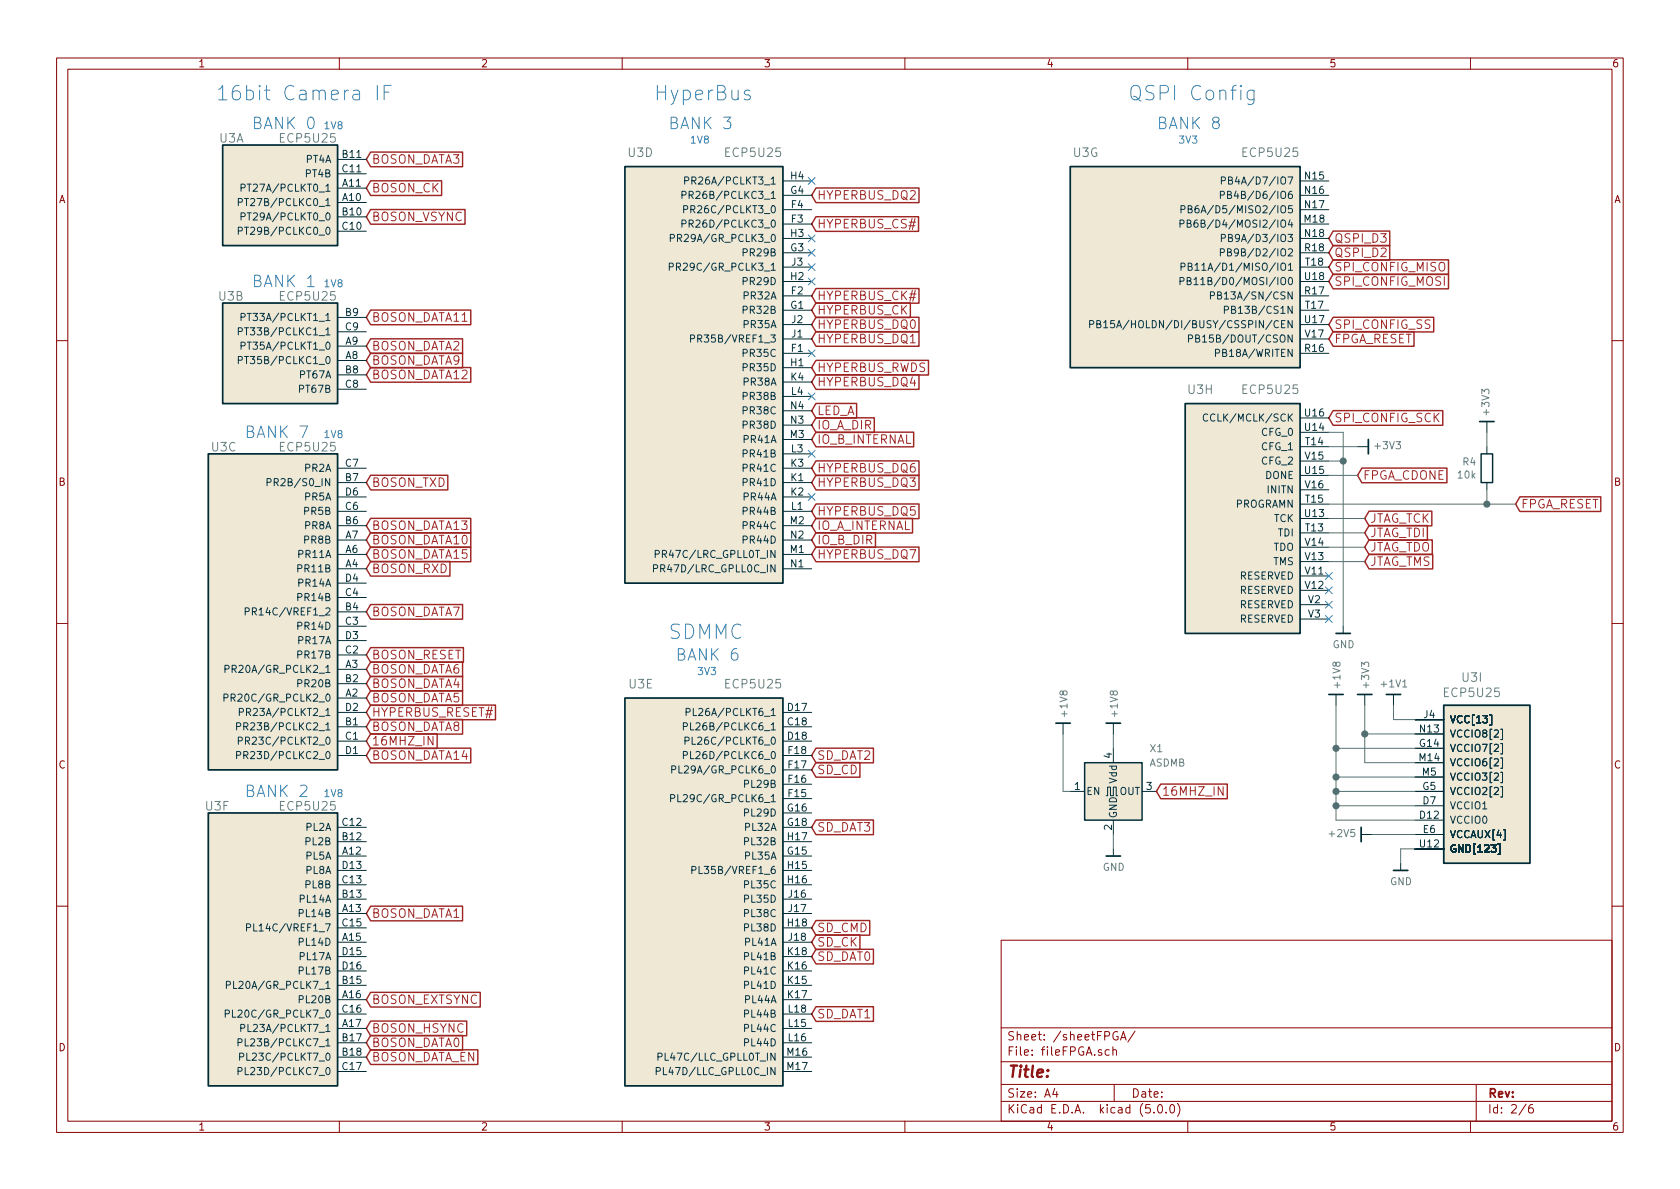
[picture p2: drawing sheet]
EESchema Schematic File Version 4
LIBS:bosonFrameGrabber-cache
EELAYER 26 0
EELAYER END
$Descr A4 11693 8268
encoding utf-8
Sheet 2 6
Title ""
Date ""
Rev ""
Comp ""
Comment1 ""
Comment2 ""
Comment3 ""
Comment4 ""
$EndDescr
Text GLabel 9450 3300 2    60   Input ~ 0
FPGA_CDONE
Text GLabel 5650 6650 2    60   Input ~ 0
SD_DAT0
Text GLabel 5650 7050 2    60   Input ~ 0
SD_DAT1
Text GLabel 5650 5250 2    60   Input ~ 0
SD_DAT2
Text GLabel 5650 5750 2    60   Input ~ 0
SD_DAT3
Text GLabel 5650 6450 2    60   Input ~ 0
SD_CMD
Text GLabel 5650 6550 2    60   Input ~ 0
SD_CK
Text GLabel 5650 5350 2    60   Input ~ 0
SD_CD
Text GLabel 5650 1550 2    60   Input ~ 0
HYPERBUS_CS#
Text GLabel 2550 4950 2    60   Input ~ 0
HYPERBUS_RESET#
Text GLabel 5650 2150 2    60   Input ~ 0
HYPERBUS_CK
Text GLabel 5650 2050 2    60   Input ~ 0
HYPERBUS_CK#
Text GLabel 5650 2250 2    60   Input ~ 0
HYPERBUS_DQ0
Text GLabel 5650 2350 2    60   Input ~ 0
HYPERBUS_DQ1
Text GLabel 5650 1350 2    60   Input ~ 0
HYPERBUS_DQ2
Text GLabel 5650 3350 2    60   Input ~ 0
HYPERBUS_DQ3
Text GLabel 5650 2650 2    60   Input ~ 0
HYPERBUS_DQ4
Text GLabel 5650 3550 2    60   Input ~ 0
HYPERBUS_DQ5
Text GLabel 5650 3250 2    60   Input ~ 0
HYPERBUS_DQ6
Text GLabel 5650 3850 2    60   Input ~ 0
HYPERBUS_DQ7
Text GLabel 2550 7250 2    60   Input ~ 0
BOSON_DATA0
Text GLabel 2550 6350 2    60   Input ~ 0
BOSON_DATA1
Text GLabel 2550 2400 2    60   Input ~ 0
BOSON_DATA2
Text GLabel 2550 1100 2    60   Input ~ 0
BOSON_DATA3
Text GLabel 2550 4750 2    60   Input ~ 0
BOSON_DATA4
Text GLabel 2550 4850 2    60   Input ~ 0
BOSON_DATA5
Text GLabel 2550 4650 2    60   Input ~ 0
BOSON_DATA6
Text GLabel 2550 4250 2    60   Input ~ 0
BOSON_DATA7
Text GLabel 2550 5050 2    60   Input ~ 0
BOSON_DATA8
Text GLabel 2550 2500 2    60   Input ~ 0
BOSON_DATA9
Text GLabel 2550 3750 2    60   Input ~ 0
BOSON_DATA10
Text GLabel 2550 2200 2    60   Input ~ 0
BOSON_DATA11
Text GLabel 2550 2600 2    60   Input ~ 0
BOSON_DATA12
Text GLabel 2550 3650 2    60   Input ~ 0
BOSON_DATA13
Text GLabel 2550 5250 2    60   Input ~ 0
BOSON_DATA14
Text GLabel 2550 3850 2    60   Input ~ 0
BOSON_DATA15
Text GLabel 2550 7350 2    60   Input ~ 0
BOSON_DATA_EN
Text GLabel 2550 1300 2    60   Input ~ 0
BOSON_CK
Text GLabel 2550 1500 2    60   Input ~ 0
BOSON_VSYNC
Text GLabel 2550 7150 2    60   Input ~ 0
BOSON_HSYNC
Text GLabel 2550 3950 2    60   Input ~ 0
BOSON_RXD
Text GLabel 2550 3350 2    60   Input ~ 0
BOSON_TXD
Text GLabel 2550 4550 2    60   Input ~ 0
BOSON_RESET
Text GLabel 9250 2250 2    60   Input ~ 0
SPI_CONFIG_SS
Text GLabel 9250 2900 2    60   Input ~ 0
SPI_CONFIG_SCK
Text GLabel 9250 1850 2    60   Input ~ 0
SPI_CONFIG_MISO
Text GLabel 9250 1950 2    60   Input ~ 0
SPI_CONFIG_MOSI
$Comp
L bosonFrameGrabber:+2V5 #PWR051
U 1 1
P 9550 5800
F 0 "#PWR051" H 9550 5650 50  0001 C CNN
F 1 "+2V5" V 9554 5906 50  0000 L CNN
F 2 "" H 9550 5800 50  0001 C CNN
F 3 "" H 9550 5800 50  0001 C CNN
	1    9550 5800
	0    -1   -1   0   
$EndComp
$Comp
L bosonFrameGrabber:+3V3 #PWR052
U 1 1
P 9500 4900
F 0 "#PWR052" H 9500 4750 50  0001 C CNN
F 1 "+3V3" V 9504 5006 50  0000 L CNN
F 2 "" H 9500 4900 50  0001 C CNN
F 3 "" H 9500 4900 50  0001 C CNN
	1    9500 4900
	1    0    0    -1  
$EndComp
Text GLabel 9250 1750 2    60   Input ~ 0
QSPI_D2
Text GLabel 9250 1650 2    60   Input ~ 0
QSPI_D3
Text GLabel 10550 3500 2    60   Input ~ 0
FPGA_RESET
Text GLabel 5650 2850 2    60   Input ~ 0
LED_A
Text GLabel 5650 2950 2    60   Input ~ 0
IO_A_DIR
Text GLabel 5650 3650 2    60   Input ~ 0
IO_A_INTERNAL
Text GLabel 5650 3750 2    60   Input ~ 0
IO_B_DIR
Text GLabel 5650 3050 2    60   Input ~ 0
IO_B_INTERNAL
Text GLabel 2550 5150 2    60   Input ~ 0
16MHZ_IN
$Comp
L Oscillators:ASE-xxxMHz X1
U 1 1
P 7750 5500
F 0 "X1" H 8000 5800 50  0000 L CNN
F 1 "ASDMB" H 8000 5700 50  0000 L CNN
F 2 "Oscillators:Oscillator_SMD_SeikoEpson_SG210-4pin_2.5x2.0mm" H 8450 5150 50  0001 C CNN
F 3 "http://www.abracon.com/Oscillators/ASV.pdf" H 7650 5500 50  0001 C CNN
F 4 "SIT8008BI-71-18E-24.000000G" H 0   0   50  0001 C CNN "PN"
F 5 "1473-30509-1-ND" H 0   0   50  0001 C CNN "SN-DK"
	1    7750 5500
	1    0    0    -1  
$EndComp
Wire Wire Line
	7450 5500 7400 5500
Wire Wire Line
	7400 5500 7400 5100
Wire Wire Line
	7750 5200 7750 5100
$Comp
L bosonFrameGrabber:GND #PWR055
U 1 1
P 7750 5900
F 0 "#PWR055" H 7750 5650 50  0001 C CNN
F 1 "GND" H 7753 5774 50  0000 C CNN
F 2 "" H 7650 5550 50  0001 C CNN
F 3 "" H 7750 5900 50  0001 C CNN
	1    7750 5900
	1    0    0    -1  
$EndComp
Wire Wire Line
	7750 5900 7750 5800
Text GLabel 8050 5500 2    60   Input ~ 0
16MHZ_IN
$Comp
L device:R R4
U 1 1
P 10350 3250
F 0 "R4" H 10420 3296 50  0000 L CNN
F 1 "10k" H 10420 3205 50  0000 L CNN
F 2 "Resistors_SMD:R_0402" V 10280 3250 50  0001 C CNN
F 3 "" H 10350 3250 50  0001 C CNN
F 4 "P10KDECT-ND" H 0   0   50  0001 C CNN "SN-DK"
F 5 "ERA-2AED103X" H 0   0   50  0001 C CNN "PN"
	1    10350 3250
	-1   0    0    -1  
$EndComp
Wire Wire Line
	10550 3500 10350 3500
Wire Wire Line
	10350 3400 10350 3500
Connection ~ 10350 3500
$Comp
L bosonFrameGrabber:+3V3 #PWR059
U 1 1
P 10350 3000
F 0 "#PWR059" H 10350 2850 50  0001 C CNN
F 1 "+3V3" V 10354 3106 50  0000 L CNN
F 2 "" H 10350 3000 50  0001 C CNN
F 3 "" H 10350 3000 50  0001 C CNN
	1    10350 3000
	-1   0    0    -1  
$EndComp
Wire Wire Line
	10350 3100 10350 3000
$Comp
L bosonFrameGrabber:ECP5U25 U3
U 1 1
P 2550 1100
F 0 "U3" H 3400 1250 60  0000 L CNN
F 1 "ECP5U25" H 2750 1250 60  0000 L CNN
F 2 "" H 2550 1100 50  0001 C CNN
F 3 "" H 2550 1100 50  0001 C CNN
F 4 "LFE5UM-25F-6MG285C " H 0   0   50  0001 C CNN "PN"
F 5 " LFE5UM-25F-6MG285C-ND " H 0   0   50  0001 C CNN "SN-DK"
	1    2550 1100
	-1   0    0    -1  
$EndComp
$Comp
L bosonFrameGrabber:ECP5U25 U3
U 2 1
P 2550 2200
F 0 "U3" H 3400 2350 60  0000 L CNN
F 1 "ECP5U25" H 2750 2350 60  0000 L CNN
F 2 "" H 2550 2200 50  0001 C CNN
F 3 "" H 2550 2200 50  0001 C CNN
F 4 "LFE5UM-25F-6MG285C " H 0   0   50  0001 C CNN "PN"
F 5 " LFE5UM-25F-6MG285C-ND " H 0   0   50  0001 C CNN "SN-DK"
	2    2550 2200
	-1   0    0    -1  
$EndComp
$Comp
L bosonFrameGrabber:ECP5U25 U3
U 3 1
P 2550 3250
F 0 "U3" H 3450 3400 60  0000 L CNN
F 1 "ECP5U25" H 2750 3400 60  0000 L CNN
F 2 "" H 2550 3250 50  0001 C CNN
F 3 "" H 2550 3250 50  0001 C CNN
F 4 "LFE5UM-25F-6MG285C " H 0   0   50  0001 C CNN "PN"
F 5 " LFE5UM-25F-6MG285C-ND " H 0   0   50  0001 C CNN "SN-DK"
	3    2550 3250
	-1   0    0    -1  
$EndComp
$Comp
L bosonFrameGrabber:ECP5U25 U3
U 4 1
P 5650 1250
F 0 "U3" H 6750 1450 60  0000 L CNN
F 1 "ECP5U25" H 5850 1450 60  0000 L CNN
F 2 "" H 5650 1250 50  0001 C CNN
F 3 "" H 5650 1250 50  0001 C CNN
F 4 "LFE5UM-25F-6MG285C " H 0   0   50  0001 C CNN "PN"
F 5 " LFE5UM-25F-6MG285C-ND " H 0   0   50  0001 C CNN "SN-DK"
	4    5650 1250
	-1   0    0    -1  
$EndComp
$Comp
L bosonFrameGrabber:ECP5U25 U3
U 5 1
P 5650 4950
F 0 "U3" H 6750 5150 60  0000 L CNN
F 1 "ECP5U25" H 5850 5150 60  0000 L CNN
F 2 "" H 5650 4950 50  0001 C CNN
F 3 "" H 5650 4950 50  0001 C CNN
F 4 "LFE5UM-25F-6MG285C " H 0   0   50  0001 C CNN "PN"
F 5 " LFE5UM-25F-6MG285C-ND " H 0   0   50  0001 C CNN "SN-DK"
	5    5650 4950
	-1   0    0    -1  
$EndComp
$Comp
L bosonFrameGrabber:ECP5U25 U3
U 6 1
P 2550 5750
F 0 "U3" H 3500 5900 60  0000 L CNN
F 1 "ECP5U25" H 2750 5900 60  0000 L CNN
F 2 "" H 2550 5750 50  0001 C CNN
F 3 "" H 2550 5750 50  0001 C CNN
F 4 "LFE5UM-25F-6MG285C " H 0   0   50  0001 C CNN "PN"
F 5 " LFE5UM-25F-6MG285C-ND " H 0   0   50  0001 C CNN "SN-DK"
	6    2550 5750
	-1   0    0    -1  
$EndComp
$Comp
L bosonFrameGrabber:ECP5U25 U3
U 7 1
P 9250 1250
F 0 "U3" H 10850 1450 60  0000 L CNN
F 1 "ECP5U25" H 9450 1450 60  0000 L CNN
F 2 "" H 9250 1250 50  0001 C CNN
F 3 "" H 9250 1250 50  0001 C CNN
F 4 "LFE5UM-25F-6MG285C " H 0   0   50  0001 C CNN "PN"
F 5 " LFE5UM-25F-6MG285C-ND " H 0   0   50  0001 C CNN "SN-DK"
	7    9250 1250
	-1   0    0    -1  
$EndComp
$Comp
L bosonFrameGrabber:ECP5U25 U3
U 8 1
P 9250 2900
F 0 "U3" H 10050 3100 60  0000 L CNN
F 1 "ECP5U25" H 9450 3100 60  0000 L CNN
F 2 "" H 9250 2900 50  0001 C CNN
F 3 "" H 9250 2900 50  0001 C CNN
F 4 "LFE5UM-25F-6MG285C " H 0   0   50  0001 C CNN "PN"
F 5 " LFE5UM-25F-6MG285C-ND " H 0   0   50  0001 C CNN "SN-DK"
	8    9250 2900
	-1   0    0    -1  
$EndComp
$Comp
L bosonFrameGrabber:ECP5U25 U3
U 9 1
P 9850 5900
F 0 "U3" H 10245 4710 60  0000 C CNN
F 1 "ECP5U25" H 10245 4816 60  0000 C CNN
F 2 "" H 9850 5900 50  0001 C CNN
F 3 "" H 9850 5900 50  0001 C CNN
F 4 "LFE5UM-25F-6MG285C " H 0   0   50  0001 C CNN "PN"
F 5 " LFE5UM-25F-6MG285C-ND " H 0   0   50  0001 C CNN "SN-DK"
	9    9850 5900
	1    0    0    1   
$EndComp
$Comp
L bosonFrameGrabber:GND #PWR0101
U 1 1
P 9750 6000
F 0 "#PWR0101" H 9750 5750 50  0001 C CNN
F 1 "GND" H 9753 5874 50  0000 C CNN
F 2 "" H 9650 5650 50  0001 C CNN
F 3 "" H 9750 6000 50  0001 C CNN
	1    9750 6000
	1    0    0    -1  
$EndComp
Wire Wire Line
	9750 6000 9750 5900
Wire Wire Line
	9750 5900 9850 5900
Text GLabel 5650 2550 2    60   Input ~ 0
HYPERBUS_RWDS
Text Notes 4650 900  0    80   ~ 0
BANK 3
Text Notes 4800 1000 0    50   ~ 0
1V8
NoConn ~ 5650 1250
NoConn ~ 5650 1650
NoConn ~ 5650 1750
NoConn ~ 5650 1850
NoConn ~ 5650 1950
NoConn ~ 5650 2450
NoConn ~ 5650 2750
NoConn ~ 5650 3150
NoConn ~ 5650 3450
$Comp
L bosonFrameGrabber:+1V8 #PWR0102
U 1 1
P 9300 4900
F 0 "#PWR0102" H 9300 4750 50  0001 C CNN
F 1 "+1V8" V 9304 5006 50  0000 L CNN
F 2 "" H 9300 4900 50  0001 C CNN
F 3 "" H 9300 4900 50  0001 C CNN
	1    9300 4900
	1    0    0    -1  
$EndComp
Wire Wire Line
	9850 5400 9300 5400
Wire Wire Line
	9300 5400 9300 5200
Wire Wire Line
	9550 5800 9850 5800
Wire Wire Line
	9850 5100 9500 5100
Wire Wire Line
	9500 4900 9500 5100
$Comp
L bosonFrameGrabber:+1V1 #PWR0103
U 1 1
P 9700 4900
F 0 "#PWR0103" H 9700 4750 50  0001 C CNN
F 1 "+1V1" H 9703 5051 50  0000 C CNN
F 2 "" H 9700 4900 50  0001 C CNN
F 3 "" H 9700 4900 50  0001 C CNN
	1    9700 4900
	1    0    0    -1  
$EndComp
Wire Wire Line
	9700 4900 9700 5000
Wire Wire Line
	9700 5000 9850 5000
$Comp
L bosonFrameGrabber:GND #PWR0104
U 1 1
P 9350 4350
F 0 "#PWR0104" H 9350 4100 50  0001 C CNN
F 1 "GND" H 9353 4224 50  0000 C CNN
F 2 "" H 9250 4000 50  0001 C CNN
F 3 "" H 9350 4350 50  0001 C CNN
	1    9350 4350
	1    0    0    -1  
$EndComp
Wire Wire Line
	9250 3200 9350 3200
Wire Wire Line
	9350 3200 9350 4350
Wire Wire Line
	9250 3000 9350 3000
Wire Wire Line
	9350 3000 9350 3200
Connection ~ 9350 3200
Text GLabel 2550 6950 2    60   Input ~ 0
BOSON_EXTSYNC
Wire Wire Line
	9250 3500 10350 3500
Wire Wire Line
	9250 3300 9450 3300
$Comp
L bosonFrameGrabber:+1V8 #PWR0105
U 1 1
P 7400 5100
F 0 "#PWR0105" H 7400 4950 50  0001 C CNN
F 1 "+1V8" V 7404 5206 50  0000 L CNN
F 2 "" H 7400 5100 50  0001 C CNN
F 3 "" H 7400 5100 50  0001 C CNN
	1    7400 5100
	1    0    0    -1  
$EndComp
$Comp
L bosonFrameGrabber:+1V8 #PWR0106
U 1 1
P 7750 5100
F 0 "#PWR0106" H 7750 4950 50  0001 C CNN
F 1 "+1V8" V 7754 5206 50  0000 L CNN
F 2 "" H 7750 5100 50  0001 C CNN
F 3 "" H 7750 5100 50  0001 C CNN
	1    7750 5100
	1    0    0    -1  
$EndComp
Text Notes 1700 5550 0    80   ~ 0
BANK 2
Text Notes 1700 3050 0    80   ~ 0
BANK 7
Text Notes 1750 2000 0    80   ~ 0
BANK 1
Text Notes 1750 900  0    80   ~ 0
BANK 0
Text Notes 4700 4600 0    80   ~ 0
BANK 6
Text Notes 8050 900  0    80   ~ 0
BANK 8
Wire Wire Line
	9850 5300 9500 5300
Wire Wire Line
	9500 5300 9500 5100
Connection ~ 9500 5100
Wire Wire Line
	9850 5700 9300 5700
Connection ~ 9300 5400
Wire Wire Line
	9850 5600 9300 5600
Wire Wire Line
	9300 5400 9300 5500
Connection ~ 9300 5600
Wire Wire Line
	9300 5600 9300 5700
Wire Wire Line
	9850 5500 9300 5500
Connection ~ 9300 5500
Wire Wire Line
	9300 5500 9300 5600
Wire Wire Line
	9850 5200 9300 5200
Wire Wire Line
	9300 5200 9300 4900
Connection ~ 9300 5200
$Comp
L bosonFrameGrabber:+3V3 #PWR0107
U 1 1
P 9450 3100
F 0 "#PWR0107" H 9450 2950 50  0001 C CNN
F 1 "+3V3" V 9454 3206 50  0000 L CNN
F 2 "" H 9450 3100 50  0001 C CNN
F 3 "" H 9450 3100 50  0001 C CNN
	1    9450 3100
	0    1    -1   0   
$EndComp
Wire Wire Line
	9450 3100 9250 3100
Text Notes 8200 1000 0    50   ~ 0
3V3
Text Notes 7850 700  0    100  ~ 0
QSPI Config
Text Notes 4550 700  0    100  ~ 0
HyperBus
Text Notes 4850 4700 0    50   ~ 0
3V3
Text Notes 4650 4450 0    100  ~ 0
SDMMC
Text Notes 1500 700  0    100  ~ 0
16bit Camera IF
Text Notes 2250 900  0    50   ~ 0
1V8
Text Notes 2250 2000 0    50   ~ 0
1V8
Text Notes 2250 3050 0    50   ~ 0
1V8
Text Notes 2250 5550 0    50   ~ 0
1V8
Text GLabel 9250 2350 2    60   Input ~ 0
FPGA_RESET
Text GLabel 9500 3900 2    60   Input ~ 0
JTAG_TMS
Text GLabel 9500 3800 2    60   Input ~ 0
JTAG_TDO
Text GLabel 9500 3700 2    60   Input ~ 0
JTAG_TDI
Text GLabel 9500 3600 2    60   Input ~ 0
JTAG_TCK
Wire Wire Line
	9500 3900 9250 3900
Wire Wire Line
	9250 3800 9500 3800
Wire Wire Line
	9500 3700 9250 3700
Wire Wire Line
	9250 3600 9500 3600
NoConn ~ 9250 4000
NoConn ~ 9250 4100
NoConn ~ 9250 4200
NoConn ~ 9250 4300
$EndSCHEMATC
